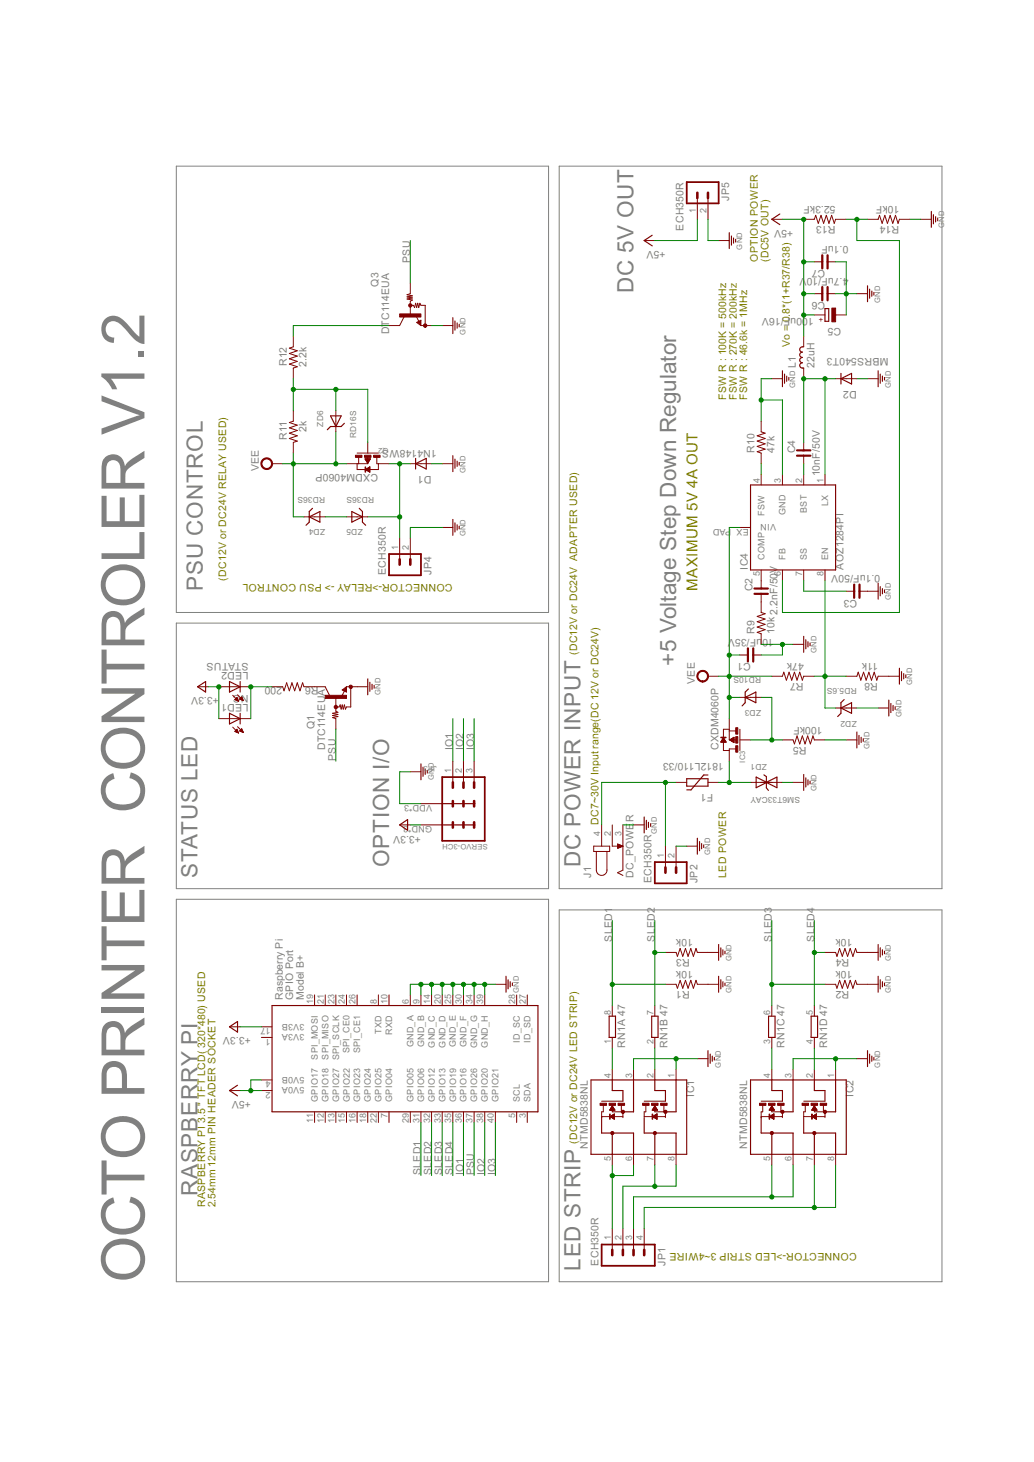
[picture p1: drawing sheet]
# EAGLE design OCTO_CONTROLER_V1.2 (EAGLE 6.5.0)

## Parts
C1  10uF/35V  C_3225  [C3225]
C2  2.2nF/50V  C_0603  [C0603]
C3  0.1uF/50V  C_0603  [C0603]
C4  10nF/50V  C_0603  [C0603]
C5  100uF/16V  CPOL-EUD/7343-31W  [D/7343-31W]
C6  4.7uF/10V  C_2012  [C2012]
C7  0.1uF  C_0603  [C0603]
D1  1N4148WS  B5189WN  [SOD323]
D2  MBRS540T3  DIODE-SMC  [SMC]
F1  1812L110/33  1812L  [1812L]
IC1  NTMD5838NL  N-DUAL-FET  [SO08]
IC2  NTMD5838NL  N-DUAL-FET  [SO08]
IC3  CXDM4060P  CXDM4060PCXDM4060P  [SOT89]
IC4  AOZ1284PI  [S08-EP1]
J1  DC_POWER  DC-JACK005A  [DC-005]
JP1  ECH350R  MA04-1ECHR350R  [ECH350R-04]
JP2  ECH350R  MA02ECH350R  [ECH350R-02]
JP3  SERVO-3CH  [SERVO-3CH1]
JP4  ECH350R  MA02ECH350R  [ECH350R-02]
JP5  ECH350R  MA02ECH350R  [ECH350R-02]
L1  22uH  L_SHP1260P-F  [SHP1260P-F]
LED1  NC  LEDSMD-1608  [LED-1608]
LED2  STATUS  LED3FG2HD-T1  [3FG2HD-T1]
Q1  DTC114EUA  [SC59-BEC]
Q2  CXDM4060P  CXDM4060PCXDM4060P  [SOT89]
Q3  DTC114EUA  [SC59-BEC]
R1  10k  R_0603  [R0603]
R2  10k  R_0603  [R0603]
R3  10k  R_0603  [R0603]
R4  10k  R_0603  [R0603]
R5  100kF  R_0603  [R0603]
R6  200  R_0603  [R0603]
R7  47k  R_0603  [R0603]
R8  11k  R_0603  [R0603]
R9  10k  R_0603  [R0603]
R10  47k  R_0603  [R0603]
R11  2k  R_0603  [R0603]
R12  2.2k  R_0603  [R0603]
R13  52.3kF  R_0603  [R0603]
R14  10kF  R_0603  [R0603]
RN1  47  4R-N  [ARRAY_R3216]
X1  RASPI_BOARD_B+#_F  [RASPI_BOARD_B+_FULL]
ZD1  SM6T33CAY  ZDSM6T33CAY  [SMB]
ZD2  RD5.6S  ZENER_DIODERD47S  [DSMM]
ZD3  RD10S  ZENER_DIODERD47S  [DSMM]
ZD4  RD36S  ZENER_DIODERD47S  [DSMM]
ZD5  RD36S  ZENER_DIODERD47S  [DSMM]
ZD6  RD16S  ZENER_DIODERD47S  [DSMM]

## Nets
3V3: JP3.GND JP3.GND@1(GND) JP3.GND@2(GND) LED1.A LED2.A X1.17(3V3B) ; supply symbol labelled +3V3
+5V: C5.+ C6.1 C7.1 JP5.1 L1.1 R13.2 X1.2(5V0A) X1.4(5V0B)
DC-IN: F1.P$1 IC3.2(D) IC3.2@1(D) ZD1.A
GND [GND]: C1.2 C3.2 C5.- C6.2 C7.2 D1.A D2.A IC1.1 IC1.3 IC2.1 IC2.3 IC4.3(GND) J1.3 JP2.2 JP3.VDD(+5V) JP3.VDD@1(+5V) JP3.VDD@2(+5V) JP4.2 JP5.2 Q1.1(GND) Q3.1(GND) R1.2 R2.2 R3.2 R4.2 R5.2 R8.1 R9.1 R10.2 R14.1 X1.6(GND_A) X1.9(GND_B) X1.14(GND_C) X1.20(GND_D) X1.25(GND_E) X1.30(GND_F) X1.34(GND_G) X1.39(GND_H) ZD1.C(K) ZD2.A
IO1: JP3.1 X1.36(GPIO16)
IO2: JP3.2 X1.38(GPIO20)
IO3: JP3.3 X1.40(GPIO21)
N$1: Q2.3(G) R11.1 R12.2 ZD6.A
N$2: LED1.C LED2.K(C) R6.1
N$3: ZD4.A ZD5.A
N$4: IC1.2 RN1.2
N$7: IC1.4 RN1.1
N$8: IC2.2 RN1.4
N$12: IC4.6(FB) R13.1 R14.2
N$13: IC2.4 RN1.3
N$14: C4.2 IC4.2(BST)
N$15: D1.C JP4.1 Q2.2(D) Q2.2@1(D) ZD5.C
N$27: C4.1 D2.C IC4.1(LX) L1.2
N$28: IC4.4(FSW) R10.1
N$29: C3.1 IC4.7(SS)
N$30: IC4.8(EN) R7.1 R8.2 ZD2.C
N$31: C2.1 IC4.5(COMP)
N$32: Q3.3(OUT) R12.1
N$34: C2.2 R9.2
N$77: Q1.3(OUT) R6.2
N$98: IC3.3(G) R5.1 ZD3.A
N$99: F1.P$2 J1.4 JP2.1
PSU: Q1.2(IN) Q3.2(IN) X1.37(GPIO26)
S-LED1: IC1.5 IC1.6 JP1.1
S-LED2: IC1.7 IC1.8 JP1.2
S-LED3: IC2.5 IC2.6 JP1.3
S-LED4: IC2.7 IC2.8 JP1.4
SLED1: R1.1 RN1.8 X1.31(GPIO06)
SLED2: R3.1 RN1.7 X1.32(GPIO12)
SLED3: R2.1 RN1.6 X1.33(GPIO13)
SLED4: R4.1 RN1.5 X1.35(GPIO19)
VEE: C1.1 IC3.1(S) IC4.EX_PAD(VIN) Q2.1(S) R7.2 R11.2 ZD3.C ZD4.C ZD6.C
Unconnected: J1.2 X1.3(SDA) X1.5(SCL) X1.7(GPIO04) X1.8(TXD) X1.10(RXD) X1.11(GPIO17) X1.12(GPIO18) X1.13(GPIO27) X1.15(GPIO22) X1.16(GPIO23) X1.18(GPIO24) X1.19(SPI_MOSI) X1.21(SPI_MISO) X1.22(GPIO25) X1.23(SPI_SCLK) X1.24(SPI_CE0) X1.26(SPI_CE1) X1.27(ID_SD) X1.28(ID_SC) X1.29(GPIO05)

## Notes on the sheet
- OCTO PRINTER  CONTROLER V1.2
- PSU CONTROL
- RASPBERRY PI 3.5 " TFT LCD( 320*480) USED | RASPBERRY PI | STATUS LED
- 2.54mm 12mm PIN HEADER SOCKET
- (DC12V or DC24V RELAY USED)
- OPTION I/O
- CONNECTOR->RELAY -> PSU CONTROL
- (DC12V or DC24V LED STRIP) | (DC12V or DC24V  ADAPTER USED)
- LED STRIP | DC POWER INPUT
- DC7~30V Input range(DC 12V or DC24V)
- DC 5V OUT
- +5 Voltage Step Down Regulator
- MAXIMUM 5V 4A OUT
- LED POWER | FSW R : 100K = 500kHz
- FSW R : 270K = 200kHz
- FSW R : 46.6k = 1MHz
- OPTION POWER
- (DC5V OUT)
- Vo = 0.8*(1+R37/R38)
- CONNECTOR->LED STRIP 3~4WIRE

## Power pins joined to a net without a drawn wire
3V3A: X1.1(3V3A)
